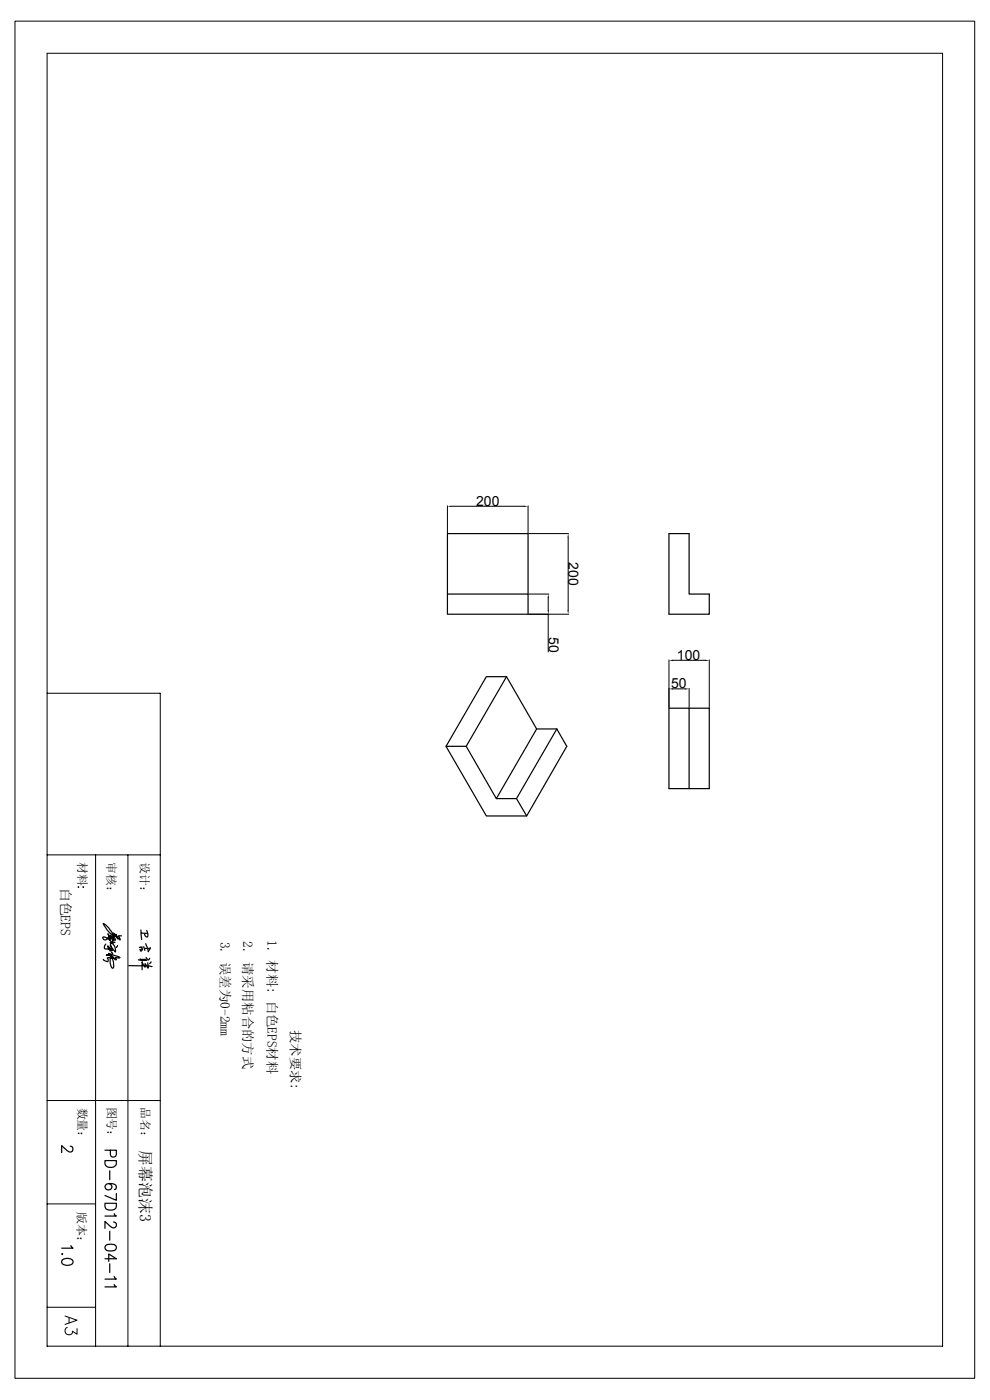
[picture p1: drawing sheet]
<svg xmlns="http://www.w3.org/2000/svg" width="210mm" height="297mm" viewBox="0 0 210 297" stroke-linecap="round" stroke-linejoin="round" font-family="sans-serif">
<g fill="none" stroke="#000" stroke-width=".25">
<path d="M94.9 113.2h17.1v17.1h-17.1zM141.9 113.2h4.3v12.8h4.3v4.3h-8.6zM94.9 126h17.1M98.9 158.3h-4.3l8.6 14.8h8.5M107.4 143.6h-4.2l-8.6 14.7M107.4 143.6l-8.5 14.7M107.4 143.6l6.4 11M118.1 154.6l2.1 3.7-8.5 14.8-2.1-3.7M118.1 154.6l-8.5 14.8h-4.3l-6.4-11.1M118.1 154.6h-4.3l-8.5 14.8M141.9 150.2h8.6v17.1h-8.6zM146.2 150.2v17.1"/>
<path d="M25.8 198.5l-.7 .1 .4 .6-.1 .2-.8-1.2 .4 1-1-1.2 .3 .7a6.8 6.8 0 0 1-2.4-2.8 6.2 6.2 0 0 1 2.6 3.6l-.3-.2-.3-.7v1.1l-.4-1.3 .2 .7-.8-1 .5 1.1-.1 .2-.2-.7a.69 .69 0 0 1-.4 .6 .69 .69 0 0 1-.8-.1l-.1-.3a1.25 1.25 0 0 1 1.4 .5 1.29 1.29 0 0 0 1.2 .5l-1 .1a1.62 1.62 0 0 1 1.1 2l-.8-.9-.2-.7 .3 1.3-.9-1a1.06 1.06 0 0 0 .5 1h.1a.23 .23 0 0 0-.1-.3 .23 .23 0 0 0-.2 0l-.8-.1a.6 .6 0 0 1 0-1M29.9 197.3v.7h1.4M29.9 198l.2 1.3M31.1 197.4a1.24 1.24 0 0 1 .1 1.4l-.5-.3v-.4M23.6 201.9l.3 .3-.1 .3-.8-.2 .3 .1-.1 .2h-.6a4.8 4.8 0 0 1 2.8 .5l-.1 .1h-.8l.2 .3a.49 .49 0 0 1-.7-.4l-.6-.4 .4 .6 .3 .9a1.01 1.01 0 0 1-.2 1.2l-.5-.9v-1.3a.3 .3 0 0 1 .3-.3 .3 .3 0 0 1 .3 .3h-1.2l.1 .3v.5l-1-.3v-.2M24.9 200.6l-.3 .4M30.2 200.9l-.6 .1h.4l.1 .2v.3l-.4-.1 .2 .4M30.5 200.8l.2 .8M30.9 200.2l.6 1.7 .4-.8M31 203.1a.34 .34 0 0 1 .2 .5 .34 .34 0 0 1-.4 .2l-1.5-.2M31 203.5h-1.3l.4 .1 .1 .3M31.3 204.7l-1.3 .2h-2.7"/>
<path d="M31.3 204.3l.1 1.1-.6-.9v.7l-.7-1.1v1.6M31.5 204.8l.8 .2M31.7 203.3l-.2 .4M31.9 201.1l-1.3 .1M32 204l-.3 .4M14.9 243.2h.3a.66 .66 0 0 1-.2 1.2l-.8-.3-1.1-1.1v1.5M22.3 246.2h2.4a1.28 1.28 0 0 1-.8 1.4 1.28 1.28 0 0 1-1.5-.4zM22.3 255.3h2.4a1.3 1.3 0 0 1-.7 1.4 1.3 1.3 0 0 1-1.6-.4zM22.3 244h2.4v.9a.65 .65 0 0 1-.7 .6 .65 .65 0 0 1-.6-.6v-.9M23.1 251.1a.68 .68 0 0 1 .5 .9 .68 .68 0 0 1-1 .3 .68 .68 0 0 1 0-1.1 2.15 2.15 0 0 1 2 .2 .58 .58 0 0 1-.3 .9M23.3 248.4v1.9M24.1 259.2l.3 .1 .3 .3v.5a.72 .72 0 0 1-1.3 .1l-1.1-1.1v1.5"/>
<path d="M24.2 257.5l.5 .5h-2.4M24.7 253.2v1.4l-2.4-1M13.2 267.3a1.59 1.59 0 0 1 2.3 .3v.2a1.45 1.45 0 0 1-2.4 0zM13.3 266h-.2l.1 .1M15 264.2l.5 .6h-2.4M22.3 267h2.4l-1.6-1v1.6M22.4 264.2a2.06 2.06 0 0 1 2.2 0 .68 .68 0 0 1-.4 1.1 2.29 2.29 0 0 1-1.8-.2l-.1-.3zM23.3 261.2v1.9M23.3 268.1v1.9M24.2 270.8l.5 .6h-2.4M24.2 272.5l.5 .5h-2.4"/>
</g>
<g fill="none" stroke="#000" stroke-width=".21">
<path d="M3.2 4.5h203.6v287.9h-203.6zM10 11.3h189.9v274.3h-189.9zM94.9 107.3v5.7M95.8 107.4h15.3M112 107.3v5.7M112.2 113.2h8.4M120.5 114v15.4M112.2 130.3h8.4M112.2 126h4.2M116.3 126.9v2.5M116.3 130.3v8M141.9 140v10.1"/>
<path d="M150.5 140v10.1M10 147.1h24v138.5M142.7 140.1h6.9M142.7 146.1h2.6M146.2 146v4.1M10 181.4h24M16.6 188.2h.1l-.1 .1zM17.6 188.2h.1v.1zM20.3 181.4v104.2M27.1 181.4v104.2M10 233.5h24M10 255.4h10.3"/>
<path d="M10 277.3h10.3M13.8 279.2l2.5 .9-2.5 .9M14.6 279.5v1.1M14.3 281.6a.81 .81 0 0 0-.2 1.4 .81 .81 0 0 0 1.3-.6l.9 .6v-1.1"/>
</g>
<path d="M94.9 107.4l.9-.1v.3zM111.1 107.3l.9 .1-.9 .2zM120.5 113.2l.1 .8h-.2zM116.3 126l.2 .9h-.3zM116.2 129.4h.3l-.2 .9zM120.4 129.4h.2l-.1 .9zM141.9 140.1l.8-.1v.3zM149.6 140l.9 .1-.9 .2zM141.9 146.1l.8-.1v.3zM145.3 146l.9 .1-.9 .2z" fill="#000"/>
<text font-size="3.4" x="29.6" y="244" transform="rotate(90 29.6 244)">屏幕泡沫3</text>
<g font-size="3">
<text x="101" y="107.3">200</text>
<text x="120.6" y="119.3" transform="rotate(90 120.6 119.3)">200</text>
<text x="116.4" y="135.1" transform="rotate(90 116.4 135.1)">50</text>
<text x="143.6" y="140">100</text>
<text x="142.4" y="146.1">50</text>
</g>
<text font-size="2.9" x="12.9" y="188.3" transform="rotate(90 12.9 188.3)">白色EPS</text>
<g font-size="2.8">
<text x="46.8" y="199.8" transform="rotate(90 46.8 199.8)">3. 误差为0-2mm</text>
<text x="51.6" y="199.7" transform="rotate(90 51.6 199.7)">2. 请采用粘合的方式</text>
<text x="56.8" y="199.4" transform="rotate(90 56.8 199.4)">1. 材料: 白色EPS材料</text>
<text x="61.7" y="218.5" transform="rotate(90 61.7 218.5)">技术要求:</text>
</g>
<g font-size="2.5">
<text x="16.6" y="183" transform="rotate(90 16.6 183)">材料</text>
<text x="22.7" y="182.9" transform="rotate(90 22.7 182.9)">审核：</text>
<text x="29.8" y="182.9" transform="rotate(90 29.8 182.9)">设计：</text>
<text x="16.6" y="235" transform="rotate(90 16.6 235)">数量：</text>
<text x="22.8" y="234.7" transform="rotate(90 22.8 234.7)">图号：</text>
<text x="30" y="234.8" transform="rotate(90 30 234.8)">品名：</text>
<text x="16.5" y="257" transform="rotate(90 16.5 257)">版本：</text>
</g>
</svg>
